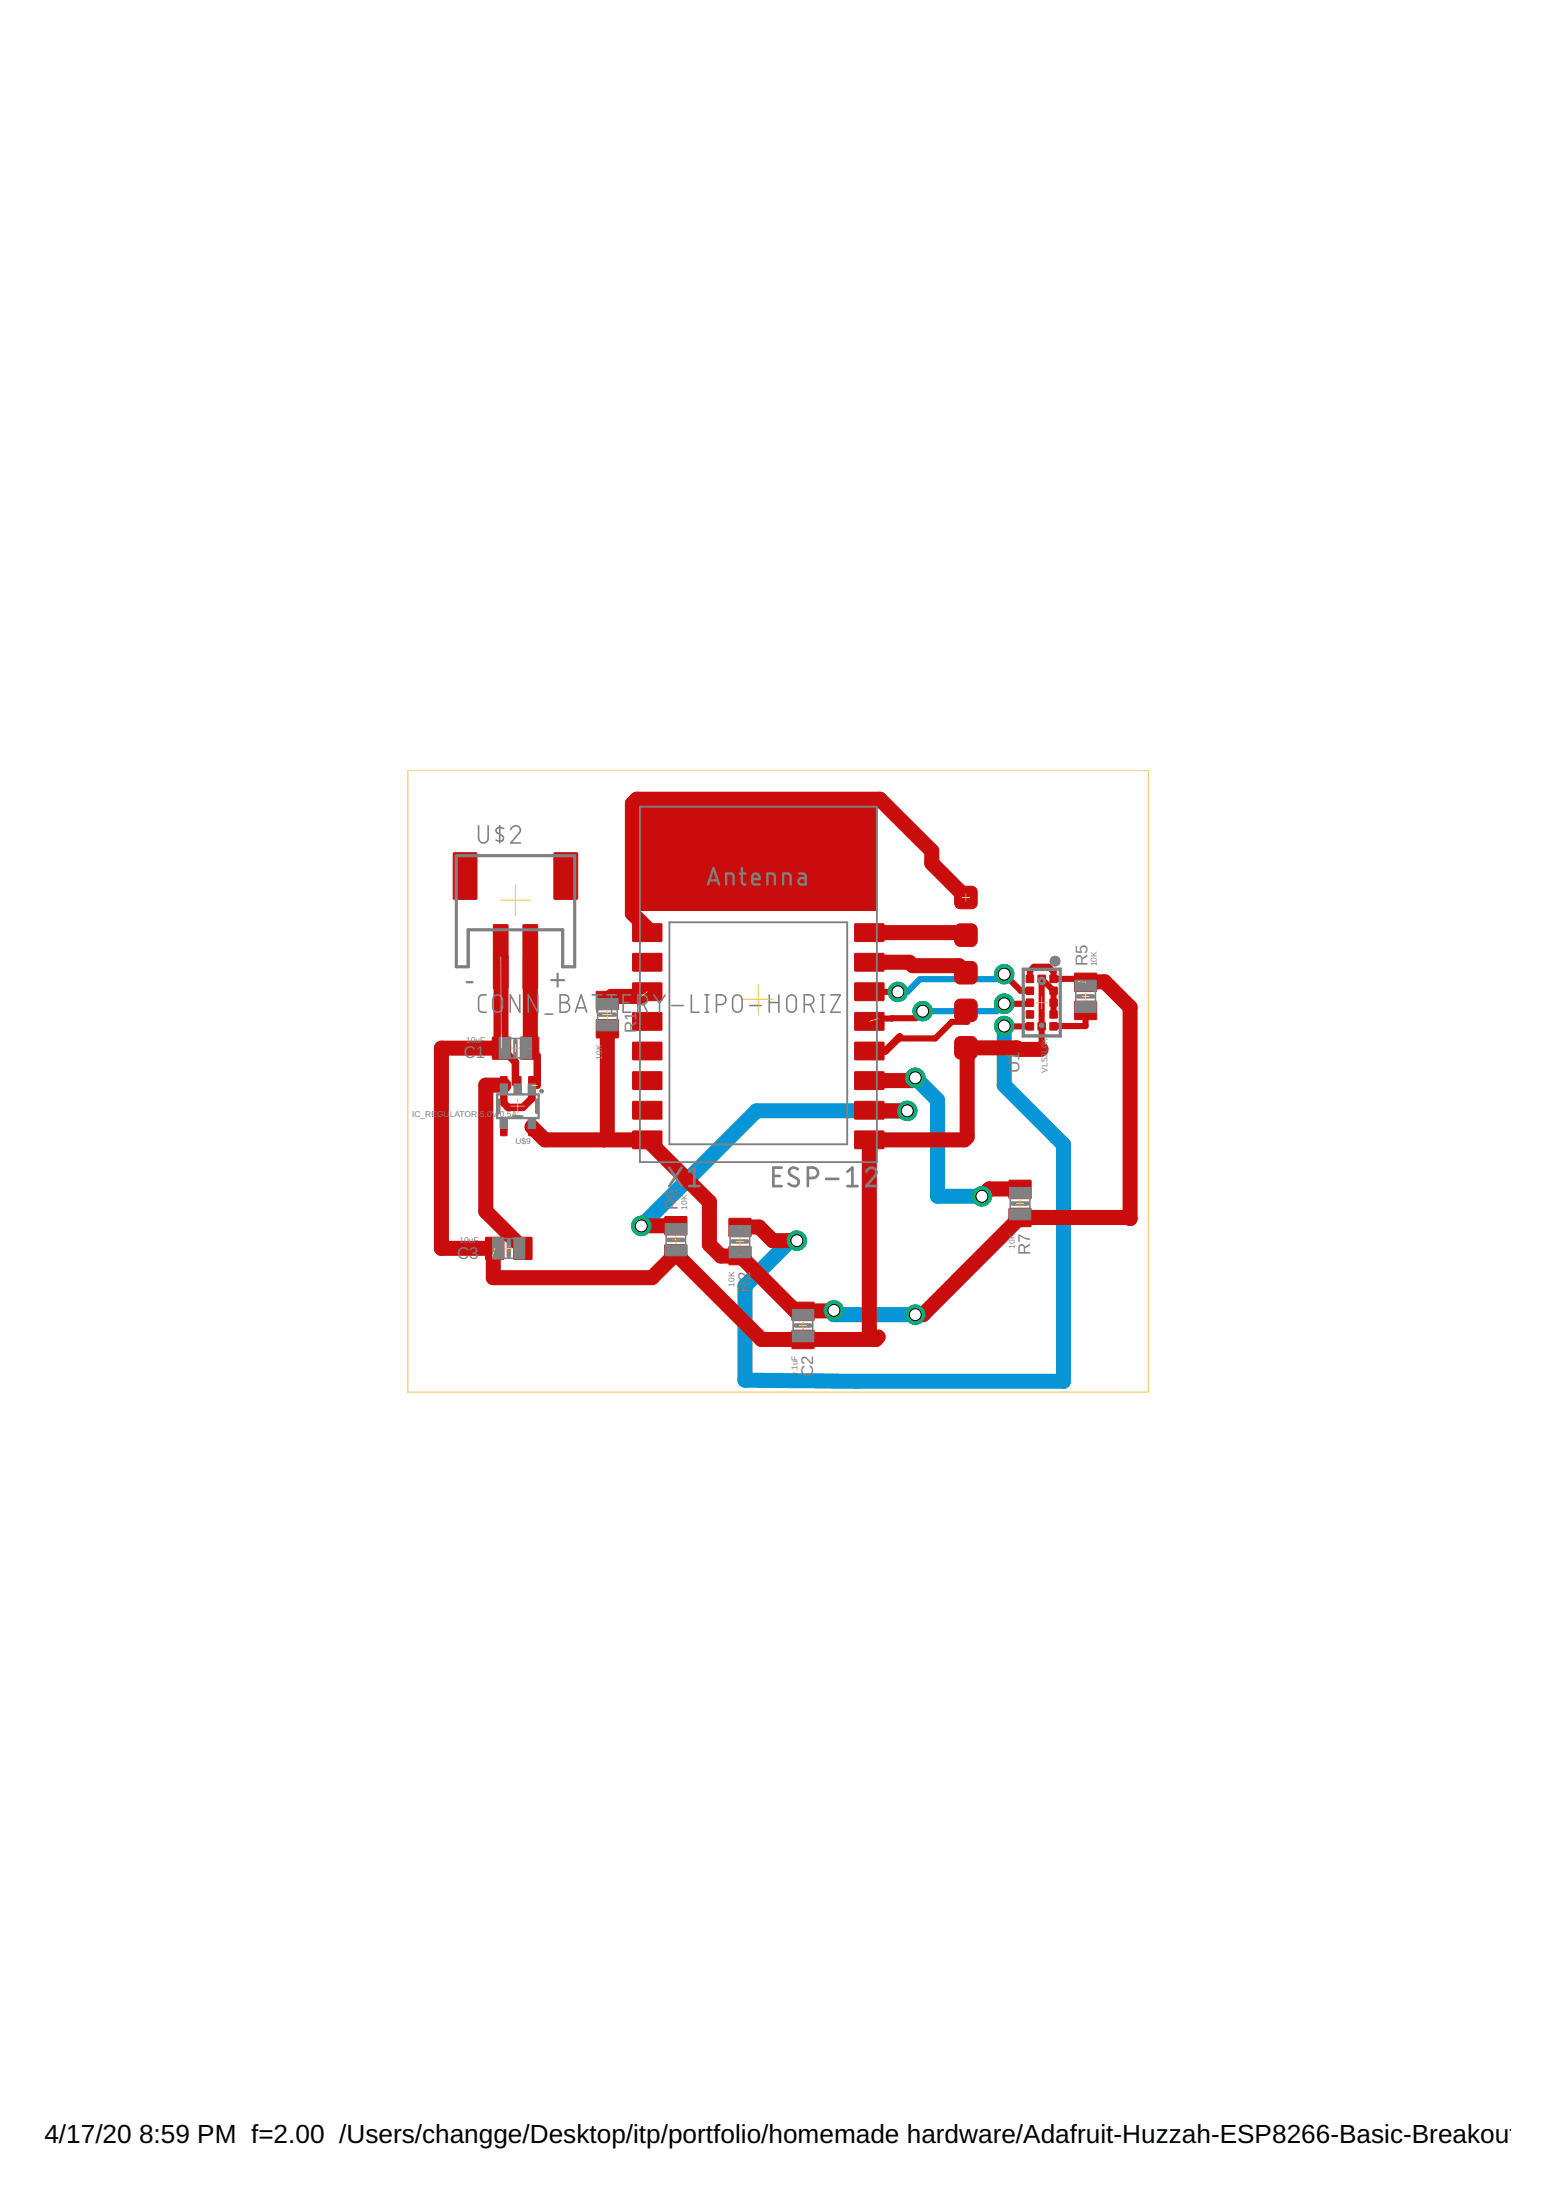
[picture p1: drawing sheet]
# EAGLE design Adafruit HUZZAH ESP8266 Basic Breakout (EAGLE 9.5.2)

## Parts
C1  10uF  CAP_CERAMIC0805-NOOUTLINE  [0805-NO]
C2  0.1uF  CAP_CERAMIC0805-NOOUTLINE  [0805-NO]
C3  10uF  CAP_CERAMIC0805-NOOUTLINE  [0805-NO]
R1  10K  RESISTOR0805_NOOUTLINE  [0805-NO]
R2  10K  RESISTOR0805_NOOUTLINE  [0805-NO]
R5  10K  RESISTOR0805_NOOUTLINE  [0805-NO]
R6  10K  RESISTOR0805_NOOUTLINE  [0805-NO]
R7  10K  RESISTOR0805_NOOUTLINE  [0805-NO]
U1  VL53L0X  [LGA12_ST]
U$2  CONN_BATTERY-LIPO-HORIZ  [JST-PH-2-SMT-RA]
U$4  HEADER-5-TESTPOINT  [TESTPOINT-5]
U$9  IC_REGULATOR-5.0V-0.5A  [SOT23-5]
X1  ESP-12  [ESP-12]

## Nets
3.3V: C2.1 R1.2 R2.2 R5.2 R7.2 U1.1(AVDDVCSEL) U1.11(AVDD) U$9.5(OUT) X1.8(VCC) ; supply symbol labelled 2.8V
ADC: X1.2(ADC)
CH_PD: R1.1 X1.3(CH_PD)
GND: C1.2 C2.2 C3.2 R6.1 U1.2(AVSSVCSEL) U1.3(GND) U1.4(GND) U1.6(GND) U1.12(GND) U$2.2(-) U$4.5 U$9.2(GND) X1.9(GND)
GPIO: R2.1 U1.7(GPIO1)
GPIO0: U$4.4 X1.12(GPIO0)
GPIO2: R7.1 X1.11(GPIO2)
GPIO12: X1.6(GPIO12)
GPIO13: X1.7(GPIO13)
GPIO14: X1.5(GPIO14)
GPIO15: R6.2 X1.10(GPIO15)
GPIO16: X1.4(GPIO16)
RESET: U$4.1 X1.1(RESET)
RXD: U$4.3 X1.15(RXD)
SCL: U1.10(SCL) X1.14(GPIO4)
SDA: U1.9(SDA) X1.13(GPIO5)
TXD: U$4.2 X1.16(TXD)
VIN: C1.1 C3.1 U$2.1(+) U$9.1(IN) U$9.3(IN) ; supply symbol labelled 3.3V
XSHUT_2.8V: R5.1 U1.5(XSHUT)
Unconnected: U1.8(DNC)

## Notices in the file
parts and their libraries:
microbuilder: This work is placed in the public domain, and may be freely used for commercial and non-commercial work with the following conditions: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
